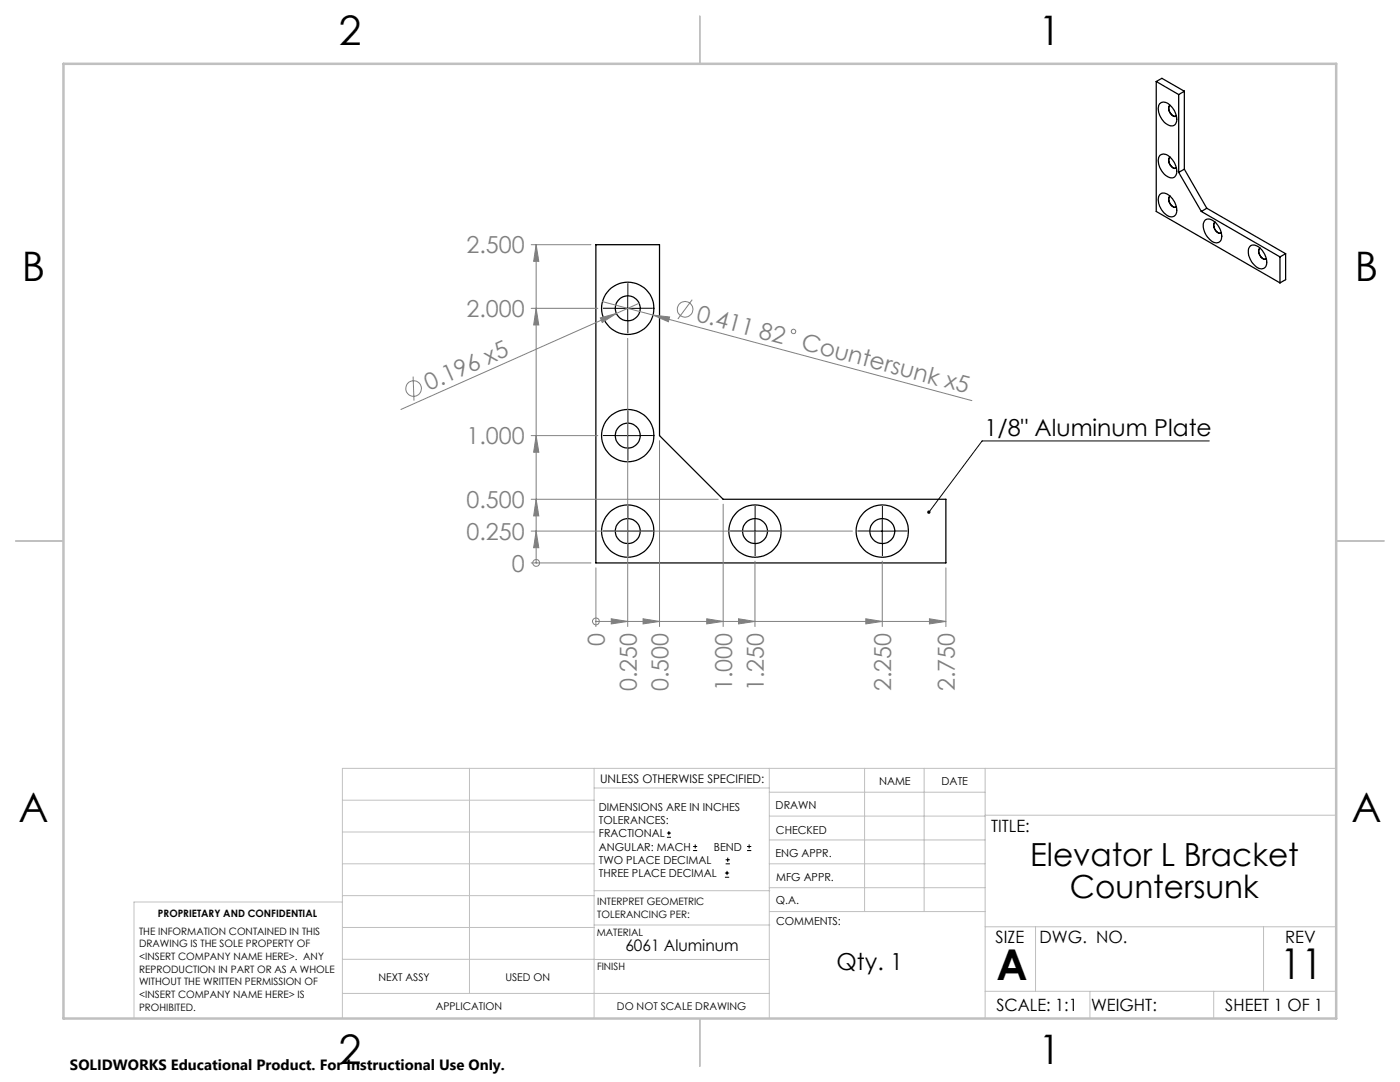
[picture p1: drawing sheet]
<svg xmlns="http://www.w3.org/2000/svg" width="279mm" height="216mm" viewBox="0 0 279 216" stroke-linecap="round" stroke-linejoin="round" font-family="sans-serif">
<g fill="none" stroke="#000" stroke-width=".25">
<path d="M230.8 16.3v25.9l24.6 14.2M230.8 16.3l4.4 2.6M230.8 16.3l1.1-.7 4.5 2.6M235.2 18.9v15.5M236.4 18.2l-1.2 .7M236.4 18.2v15.6M231.4 20.7a1.49 1.49 0 0 1 2.2 .4 3.3 3.3 0 0 1 1 3.7 1.38 1.38 0 0 1-2-.2 3.5 3.5 0 0 1-1.2-3.9zM231.4 38.9a1.44 1.44 0 0 1 2.2 .3 3.3 3.3 0 0 1 1 3.7 1.49 1.49 0 0 1-2.2-.4 3.2 3.2 0 0 1-1-3.6zM231.6 30.9a1.71 1.71 0 0 1 2.2 .7 2.93 2.93 0 0 1 .7 3.7 2.01 2.01 0 0 1-2.7-1.2l-.1-.2a2.58 2.58 0 0 1-.1-3zM233.5 21a1.43 1.43 0 0 0 1.2 2.2M233.5 31.4a1.43 1.43 0 0 0 1.2 2.1M233.5 39.2a1.47 1.47 0 0 0 1.1 2.2l.1-.1"/>
<path d="M233.5 21a1.12 1.12 0 0 0 .2 1.7 .91 .91 0 0 0 1.1 .5M233.5 31.4a1.44 1.44 0 0 0 .9 2.2l.4-.1M233.5 39.2a1.42 1.42 0 0 0 .7 2.1h.6M235.2 34.4l4.5 7.8M236.4 33.8l-1.2 .6M236.4 33.8l4.4 7.8M118.9 48.8h12.7v38.1l12.7 12.7h44.5v12.7h-69.9zM239.7 42.2l15.7 9.1M240.4 44a1.38 1.38 0 0 1 2 .2 3.5 3.5 0 0 1 1.2 3.9 1.49 1.49 0 0 1-2.2-.4 3.3 3.3 0 0 1-1-3.7zM240.8 41.6l-1.1 .6M240.8 41.6l15.8 9M242.5 44.3a1.44 1.44 0 0 0 1.2 2.2"/>
<path d="M249.5 49.1a1.76 1.76 0 0 1 2.3 .7 2.92 2.92 0 0 1 .6 3.6 1.65 1.65 0 0 1-2.2-.7 3.1 3.1 0 0 1-.8-3.5zM251.5 49.5a1.5 1.5 0 0 0 .8 2.2h.4a1.44 1.44 0 0 1-1.5-1.8l.3-.4M255.4 51.3v5.1M256.6 50.6v5.2l-1.2 .6M256.6 50.6l-1.2 .7"/>
<circle cx="125.3" cy="61.5" r="5.2"/>
<circle cx="125.3" cy="61.5" r="2.49"/>
<circle cx="125.3" cy="86.9" r="5.2"/>
<circle cx="125.3" cy="86.9" r="2.49"/>
<circle cx="125.3" cy="106" r="5.2"/>
<circle cx="125.3" cy="106" r="2.49"/>
<circle cx="150.7" cy="106" r="5.2"/>
<circle cx="150.7" cy="106" r="2.49"/>
<circle cx="176.1" cy="106" r="5.2"/>
<circle cx="176.1" cy="106" r="2.49"/>
</g>
<g fill="none" stroke="#808080" stroke-width=".2">
<path d="M106 48.8h11.9M107 48.8l.5 3.3h-1zM107 48.8v63.5M138.1 59.8l-2.8 3.8M82.4 75.1l.2 4.8M106 61.5h13.3M107 61.5l.5 3.3h-1zM119.8 63.4l3.2-.9-2.8 1.8zM120.2 60.2l10.1 2.7M123 62.5l-43 19.2M125.3 67.5v57.5M127.6 60.5l-4.6 2"/>
<path d="M130.3 62.9l3.3 .4-.2 .9zM130.3 62.9l63.7 17M106 99.6h37.3M106 86.9h13.3M107 99.6l.5 3.3h-1zM107 86.9l.5 3.3h-1zM131.6 87.9v37.1M106 112.3h11.9M106 106h64.1M107 112.3h.1M107 106l.5 3.3h-1zM118.9 113.3v11.7"/>
<path d="M144.3 100.6v24.4M150.7 112v13M176.1 112v13M188.8 113.3v11.7M118.9 124h.1M118.9 124h69.9M122 123.5l3.3 .5-3.3 .5zM128.3 123.5l3.3 .5-3.3 .5zM141 123.5l3.3 .5-3.3 .5zM147.4 123.5l3.3 .5-3.3 .5zM172.8 123.5l3.3 .5-3.3 .5zM185.5 123.5l3.3 .5-3.3 .5z"/>
<circle cx="82.5" cy="77.5" r="1.56"/>
<circle cx="136.7" cy="61.7" r="1.55"/>
<circle cx="158.4" cy="66.1" r=".44"/>
<circle cx="107" cy="112.3" r=".69"/>
<circle cx="118.9" cy="124" r=".68"/>
</g>
<g fill="none" stroke="#000" stroke-width=".2">
<path d="M125.3 59v5M122.8 61.5h5M122.8 86.9h5M125.3 84.4v5M241.3 88h-45.3l-10.6 14.2M122.8 106h5M125.3 103.5v5M148.2 106h5M150.7 103.5v5M173.6 106h5M176.1 103.5v5M133.1 167.1h.8"/>
<path d="M133.1 166.2h.8M133.5 165.8v.9M138.3 169.7h.8M138.3 168.9h.8M138.7 168.5v.8M144.7 175h.8M144.7 174.2h.8M144.8 172.4h.9M144.8 171.6h.9M145.1 173.8v.8M145.2 171.1v.9M149.1 169.7h.8"/>
<path d="M149.1 168.9h.8M149.5 168.5v.8"/>
</g>
<g fill="none" stroke="#000" stroke-width=".2" stroke-dasharray="15.2 1.3 1.3 1.3" stroke-linecap="butt">
<path d="M125.3 59v-2.5M122.8 61.5h-2.5M125.3 64v2.5M127.8 61.5h2.5M122.8 86.9h-2.5M125.3 84.4v-2.5M125.3 89.4v2.5M127.8 86.9h2.5M122.8 106h-2.5M125.3 103.5v-2.5M125.3 108.5v2.4M127.8 106h2.5"/>
<path d="M148.2 106h-2.5M150.7 103.5v-2.5M150.7 108.5v2.4M153.2 106h2.5M173.6 106h-2.5M176.1 103.5v-2.5M176.1 108.5v2.4M178.6 106h2.5"/>
</g>
<g fill="none" stroke="#c0c0c0" stroke-width=".2">
<path d="M68.3 159.7h50.3M93.7 153.3v44.9M118.6 153.3v49.9M118.6 157.2h34.9M153.5 153.3v49.9M153.5 158.1h43.1M172.5 153.3v28.6M184.4 153.3v28.6M196.6 153.3v49.9M266.7 153.3h-198.4v49.9M68.3 178.7h50.3M68.3 172.4h50.3"/>
<path d="M68.3 166h50.3M68.3 180h-41.6v23.2M118.6 177.7h35M153.5 167.6h43.1M153.5 162.8h43.1M153.5 172.4h43.1M153.5 177.1h43.1M196.6 162.7h70.1M68.3 198.2h85.2M68.3 191.4l85.2 .1M68.3 185.1h50.3M118.6 184.6h35"/>
<path d="M153.6 181.9h43M196.6 197.8h70.1M196.6 184.9h70.1M206.7 184.9v12.9M217.5 197.8v5.4M242.2 197.8v5.4M252.2 184.9v12.9"/>
</g>
<path d="M139.7 3.2v9.5M3.1 107.9h9.6M266.7 107.9h9.5M139.7 203.2v9.6" fill="none" stroke="#c0c0c0" stroke-width=".25"/>
<path d="M12.7 12.7h254v190.5h-254z" fill="none" stroke="#c0c0c0" stroke-width=".5"/>
<path d="M185.2 101.9a.34 .34 0 0 1 .5 .3 .34 .34 0 0 1-.5 .3l.2-.3-.2 .3a.36 .36 0 0 1 0-.6z" fill="#000"/>
<g fill="#808080">
<path d="M119.8 63.4l3.2-.9-2.8 1.8z"/>
<path d="M130.3 62.9l3.3 .4-.2 .9z"/>
<path d="M107 106l.5 3.3h-1zM107 99.6l.5 3.3h-1zM107 86.9l.5 3.3h-1zM107 61.5l.5 3.3h-1zM107 48.8l.5 3.3h-1z"/>
<path d="M122 123.5l3.3 .5-3.3 .5zM128.3 123.5l3.3 .5-3.3 .5zM141 123.5l3.3 .5-3.3 .5zM147.4 123.5l3.3 .5-3.3 .5zM172.8 123.5l3.3 .5-3.3 .5zM185.5 123.5l3.3 .5-3.3 .5z"/>
</g>
<g font-size="8.5">
<text x="198.9" y="195.5">A</text>
<text x="255.5" y="195.4">11</text>
</g>
<g font-size="8.1">
<text x="67.6" y="8.9">2</text>
<text x="207.3" y="8.9">1</text>
<text x="4.4" y="56.2">B</text>
<text x="270.4" y="56.2">B</text>
<text x="3.7" y="164.1">A</text>
<text x="269.7" y="164.1">A</text>
<text x="67.6" y="212.4">2</text>
<text x="207.3" y="212.4">1</text>
</g>
<g font-size="6.3">
<text x="205.6" y="172.9">Elevator L Bracket</text>
<text x="213.5" y="179.2">Countersunk</text>
</g>
<g font-size="4.7" fill="#808080">
<text x="93.1" y="50.6">2.500</text>
<text x="93.1" y="63.3">2.000</text>
<text x="138.8" y="64" transform="rotate(15 138.8 64)">0.411 82</text>
<text x="159.7" y="69.6" transform="rotate(15 159.7 69.6)">Countersunk x5</text>
<text x="85.6" y="78" transform="rotate(-24 85.6 78)">0.196 x5</text>
<text x="93.1" y="88.7">1.000</text>
<text x="93.1" y="101.4">0.500</text>
<text x="93.1" y="107.7">0.250</text>
<text x="102.1" y="114.1">0</text>
<text x="120.7" y="128.9" transform="rotate(-90 120.7 128.9)">0</text>
<text x="127.1" y="137.9" transform="rotate(-90 127.1 137.9)">0.250</text>
<text x="133.4" y="137.9" transform="rotate(-90 133.4 137.9)">0.500</text>
<text x="146.1" y="137.9" transform="rotate(-90 146.1 137.9)">1.000</text>
<text x="152.5" y="137.9" transform="rotate(-90 152.5 137.9)">1.250</text>
<text x="177.9" y="137.9" transform="rotate(-90 177.9 137.9)">2.250</text>
<text x="190.6" y="137.9" transform="rotate(-90 190.6 137.9)">2.750</text>
</g>
<g font-size="4.7">
<text x="196.5" y="86.9">1/8&quot; Aluminum Plate</text>
<text x="166.9" y="193.5">Qty. 1</text>
</g>
<g font-size="3.4">
<text x="197.8" y="166">TITLE:</text>
<text x="198.7" y="188.1">SIZE</text>
<text x="207.5" y="188.1">DWG. NO.</text>
<text x="256.5" y="188.2">REV</text>
<text x="198.8" y="201.7">SCALE: 1:1</text>
<text x="217.7" y="201.8">WEIGHT:</text>
<text x="244.5" y="201.7">SHEET 1 OF 1</text>
</g>
<text font-size="3.2" x="124.8" y="189.8">6061 Aluminum</text>
<text font-size="3" x="14" y="213.5">SOLIDWORKS Educational Product. For Instructional Use Only.</text>
<text font-size="2.4" x="119.8" y="156.2">UNLESS OTHERWISE SPECIFIED:</text>
<g font-size="2.2">
<text x="119.5" y="161.8">DIMENSIONS ARE IN INCHES</text>
<text x="154.8" y="161.4">DRAWN</text>
<text x="175.4" y="156.6">NAME</text>
<text x="187.9" y="156.7">DATE</text>
<text x="119.5" y="164.4">TOLERANCES:</text>
<text x="119.5" y="167.1">FRACTIONAL</text>
<text x="154.9" y="166.3">CHECKED</text>
<text x="119.5" y="169.7">ANGULAR: MACH</text>
<text x="119.5" y="172.4">TWO PLACE DECIMAL</text>
<text x="142.5" y="169.7">BEND</text>
<text x="154.8" y="171">ENG APPR.</text>
<text x="119.5" y="175">THREE PLACE DECIMAL</text>
<text x="154.9" y="175.7">MFG APPR.</text>
<text x="154.9" y="180.4">Q.A.</text>
<text x="154.9" y="184.6">COMMENTS:</text>
</g>
<g font-size="2.1">
<text x="75.5" y="195.7">NEXT ASSY</text>
<text x="100.9" y="195.7">USED ON</text>
<text x="86.9" y="201.5">APPLICATION</text>
<text x="123.1" y="201.6">DO NOT SCALE DRAWING</text>
</g>
<g font-size="2">
<text x="31.5" y="182.9">PROPRIETARY AND CONFIDENTIAL</text>
<text x="119.2" y="180.6">INTERPRET GEOMETRIC</text>
<text x="119.2" y="183.1">TOLERANCING PER:</text>
<text x="27.8" y="186.5">THE INFORMATION CONTAINED IN THIS</text>
<text x="27.8" y="189">DRAWING IS THE SOLE PROPERTY OF</text>
<text x="27.8" y="191.6">&lt;INSERT COMPANY NAME HERE&gt;. ANY</text>
<text x="119.1" y="186.7">MATERIAL</text>
<text x="27.8" y="194.1">REPRODUCTION IN PART OR AS A WHOLE</text>
<text x="27.8" y="196.6">WITHOUT THE WRITTEN PERMISSION OF</text>
<text x="119.1" y="193.5">FINISH</text>
<text x="27.8" y="199.1">&lt;INSERT COMPANY NAME HERE&gt; IS</text>
<text x="27.8" y="201.7">PROHIBITED.</text>
</g>
</svg>
